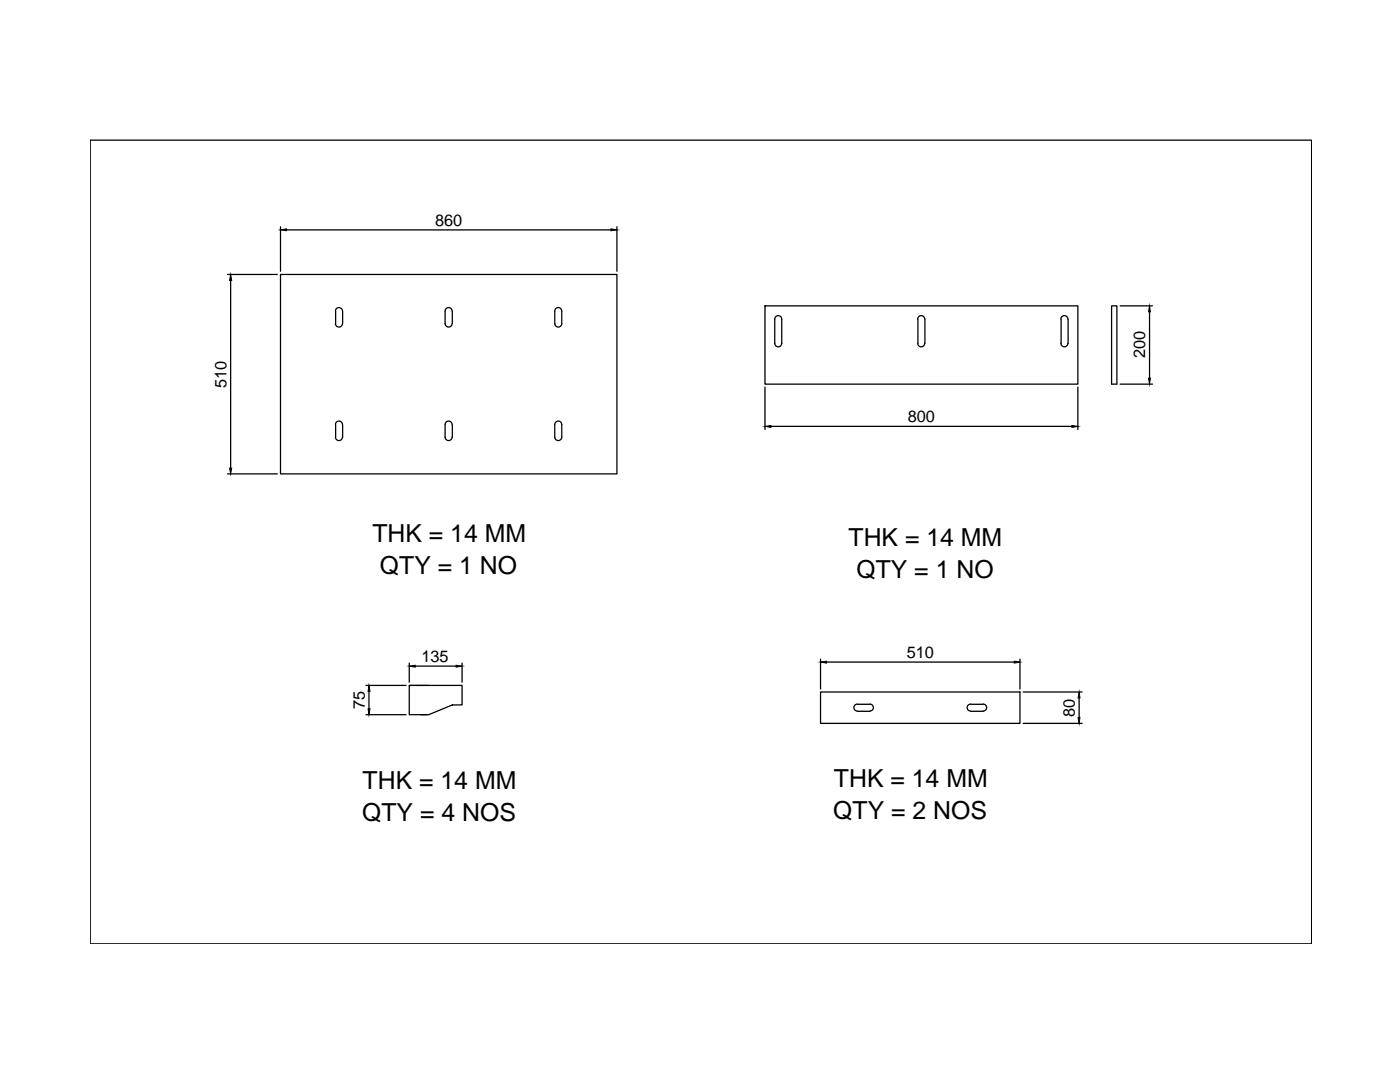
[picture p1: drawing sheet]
<svg xmlns="http://www.w3.org/2000/svg" width="279mm" height="216mm" viewBox="0 0 279 216" stroke-linecap="round" stroke-linejoin="round" font-family="sans-serif">
<!-- layer: 0 -->
<g fill="none" stroke="#000" stroke-width=".25">
<path d="M18 28h243.8v160.3h-243.8zM45.4 54.8h9.9M46 56v37.4M56 54.8h67.1v39.8h-67.1zM56 45.2v8.9M57.2 45.9h64.7M123.1 45.2v8.9M66.9 64.6a.7 .7 0 0 0 .7 .7 .7 .7 0 0 0 .7-.7M67 62.1v2.5M68.3 62.1a.7 .7 0 0 0-.7-.7 .7 .7 0 0 0-.7 .7M68.4 62.1v2.5M88.8 64.6a.7 .7 0 0 0 .7 .7 .7 .7 0 0 0 .7-.7"/>
<path d="M90.2 62.1a.7 .7 0 0 0-.7-.7 .7 .7 0 0 0-.7 .7v2.5M90.3 62.1v2.5M110.7 64.6a.7 .7 0 0 0 .7 .7 .7 .7 0 0 0 .7-.7M110.7 64.6v-2.5a.7 .7 0 0 1 .7-.7 .7 .7 0 0 1 .7 .7v2.5M152.7 61h62.4v15.7h-62.4zM152.7 77.2v8.5M154.6 63.7v4.8a.7 .7 0 0 0 .7 .7 .7 .7 0 0 0 .7-.7v-4.8M156 63.7a.7 .7 0 0 0-.7-.7 .7 .7 0 0 0-.7 .7M183.1 68.5a.7 .7 0 0 0 .7 .7 .7 .7 0 0 0 .7-.7M183.2 63.7v4.8M184.5 63.7a.7 .7 0 0 0-.7-.7 .7 .7 0 0 0-.7 .7M184.6 63.7v4.8"/>
<path d="M211.8 63.7l-.1 4.8a.7 .7 0 0 0 .7 .7 .7 .7 0 0 0 .7-.7l.1-4.8M213.1 63.7a.7 .7 0 0 0-.7-.7 .7 .7 0 0 0-.7 .7M215.1 77.2v8.5M221.8 61h1.1v15.7h-1.1zM223.5 76.7h6.5M223.5 61h6.5M229.4 62.2v13.3M45.4 94.6h9.9M66.9 87.2a.7 .7 0 0 0 .7 .7 .7 .7 0 0 0 .7-.7M67 84.7v2.5M68.3 84.7a.7 .7 0 0 0-.7-.7 .7 .7 0 0 0-.7 .7M68.4 84.7v2.5"/>
<path d="M90.2 84.7a.7 .7 0 0 0-.7-.7 .7 .7 0 0 0-.7 .7v2.5a.7 .7 0 0 0 .7 .7 .7 .7 0 0 0 .7-.7M90.3 84.7v2.5M110.9 84.2a.7 .7 0 0 1 .8-.1 .7 .7 0 0 1 .4 .6v2.5a.7 .7 0 0 1-.7 .7 .7 .7 0 0 1-.7-.7v-2.5zM153.9 85.1h60M73 136.8h8M73.6 138v3.4M81.7 136.8h10.5v3.9h-1.9l-4.7 1.9h-3.9zM81.7 136.8h3.9M81.7 132.3v3.8M82.9 132.9h8.1M92.2 132.3v3.8M163.8 138.1h39.8v6.2h-39.8z"/>
<path d="M163.8 131.5v6M164.9 132.1h37.5M203.6 131.5v6M204.2 138.1h11.8M215.4 139.3v3.9M73 142.6h8M84 142.6h1.2M171.1 140.5a.7 .7 0 0 0-.7 .7 .7 .7 0 0 0 .7 .7M171.1 141.9h2.5M171.1 140.5h2.5M173.6 140.5a.7 .7 0 0 1 .7 .7 .7 .7 0 0 1-.7 .7M193.7 140.5a.7 .7 0 0 0-.7 .7 .7 .7 0 0 0 .7 .7"/>
<path d="M193.7 141.9h2.5M193.7 140.5h2.5M196.2 140.5a.7 .7 0 0 1 .7 .7 .7 .7 0 0 1-.7 .7M204.2 144.3h11.8"/>
</g>
<g fill="#000" stroke="#000" stroke-width=".2">
<path d="M46 54.8l.2 1.2h-.4zM56 45.9l1.2-.2v.3zM121.9 45.7l1.2 .2-1.2 .1zM229.2 75.5h.4l-.2 1.2zM229.4 61l.2 1.2h-.4zM45.8 93.4h.4l-.2 1.2zM152.7 85.1l1.2-.2v.4zM213.9 84.9l1.2 .2-1.2 .2zM73.6 136.8l.2 1.2h-.3zM81.7 132.9l1.2-.2v.4zM91 132.7l1.2 .2-1.2 .2zM163.8 132.1l1.1-.2v.4z"/>
<path d="M202.4 131.9l1.2 .2-1.2 .2zM215.4 138.1l.1 1.2h-.3zM73.5 141.4h.3l-.2 1.2zM215.2 143.2h.3l-.1 1.1z"/>
</g>
<g font-size="5">
<text x="74.3" y="108.1">THK = 14 MM</text>
<text x="169.3" y="109">THK = 14 MM</text>
<text x="75.8" y="114.5">QTY = 1 NO</text>
<text x="170.9" y="115.4">QTY = 1 NO</text>
<text x="72.4" y="157.3">THK = 14 MM</text>
<text x="166.4" y="157.1">THK = 14 MM</text>
<text x="72.3" y="163.7">QTY = 4 NOS</text>
<text x="166.3" y="163.4">QTY = 2 NOS</text>
</g>
<g font-size="3.3">
<text x="86.8" y="45">860</text>
<text x="228.6" y="71.5" transform="rotate(-90 228.6 71.5)">200</text>
<text x="45.2" y="77.4" transform="rotate(-90 45.2 77.4)">510</text>
<text x="181.2" y="84.3">800</text>
<text x="180.9" y="131.3">510</text>
<text x="84.1" y="132.1">135</text>
<text x="72.8" y="141.5" transform="rotate(-90 72.8 141.5)">75</text>
<text x="214.5" y="143" transform="rotate(-90 214.5 143)">80</text>
</g>
</svg>
